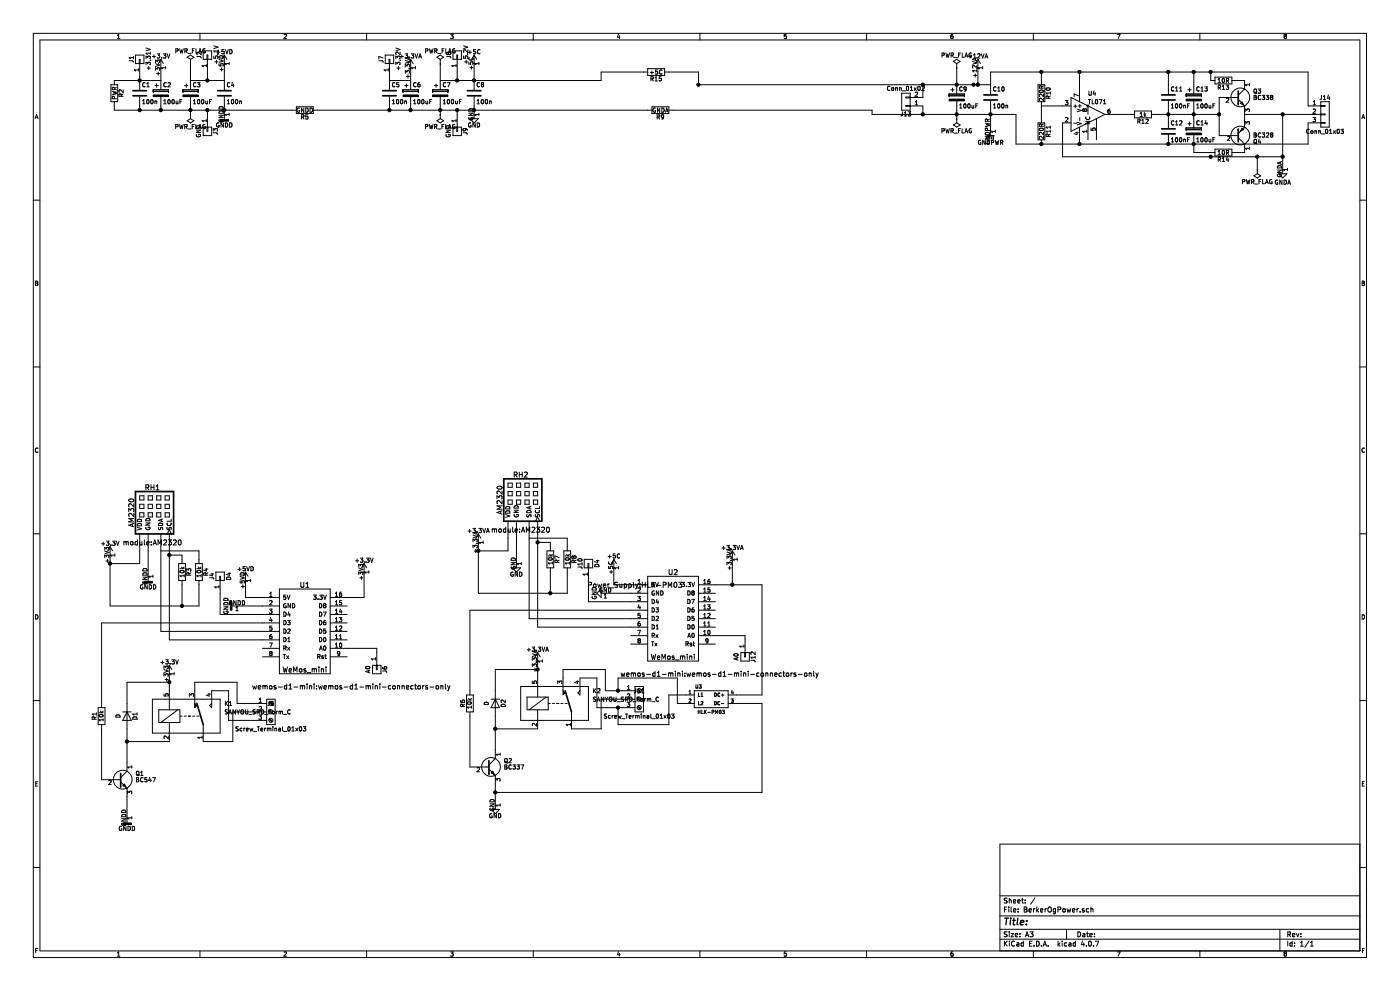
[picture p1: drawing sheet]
EESchema Schematic File Version 2
LIBS:power
LIBS:device
LIBS:switches
LIBS:relays
LIBS:motors
LIBS:transistors
LIBS:conn
LIBS:linear
LIBS:regul
LIBS:74xx
LIBS:cmos4000
LIBS:adc-dac
LIBS:memory
LIBS:xilinx
LIBS:microcontrollers
LIBS:dsp
LIBS:microchip
LIBS:analog_switches
LIBS:motorola
LIBS:texas
LIBS:intel
LIBS:audio
LIBS:interface
LIBS:digital-audio
LIBS:philips
LIBS:display
LIBS:cypress
LIBS:siliconi
LIBS:opto
LIBS:atmel
LIBS:contrib
LIBS:valves
LIBS:Mounting_Hole
LIBS:Power_Supplies
LIBS:Displays
LIBS:wemos_mini
LIBS:nosuz
LIBS:BerkerOgPower-cache
EELAYER 25 0
EELAYER END
$Descr A3 16535 11693
encoding utf-8
Sheet 1 1
Title ""
Date ""
Rev ""
Comp ""
Comment1 ""
Comment2 ""
Comment3 ""
Comment4 ""
$EndDescr
$Comp
L WeMos_mini U1
U 1 1
P 3600 7400
F 0 "U1" H 3600 7900 60  0000 C CNN
F 1 "WeMos_mini" H 3600 6900 60  0000 C CNN
F 2 "wemos-d1-mini:wemos-d1-mini-connectors-only" H 4150 6700 60  0000 C CNN
F 3 "" H 4150 6700 60  0000 C CNN
	1    3600 7400
	1    0    0    -1  
$EndComp
$Comp
L Conn_01x01 J1
U 1 1
P 1650 700
F 0 "J1" H 1650 800 50  0000 C CNN
F 1 "+3,31V" H 1650 600 50  0000 C CNN
F 2 "Connectors:1pin" H 1650 700 50  0001 C CNN
F 3 "" H 1650 700 50  0001 C CNN
	1    1650 700 
	0    -1   -1   0   
$EndComp
$Comp
L Conn_01x01 J2
U 1 1
P 2450 650
F 0 "J2" H 2450 750 50  0000 C CNN
F 1 "+5.1V" H 2450 550 50  0000 C CNN
F 2 "Connectors:1pin" H 2450 650 50  0001 C CNN
F 3 "" H 2450 650 50  0001 C CNN
	1    2450 650 
	0    -1   -1   0   
$EndComp
$Comp
L +3.3V #PWR01
U 1 1
P 4300 6750
F 0 "#PWR01" H 4300 6600 50  0001 C CNN
F 1 "+3.3V" H 4300 6890 50  0000 C CNN
F 2 "" H 4300 6750 50  0001 C CNN
F 3 "" H 4300 6750 50  0001 C CNN
	1    4300 6750
	1    0    0    -1  
$EndComp
$Comp
L +5VD #PWR02
U 1 1
P 2650 750
F 0 "#PWR02" H 2650 600 50  0001 C CNN
F 1 "+5VD" H 2650 890 50  0000 C CNN
F 2 "" H 2650 750 50  0001 C CNN
F 3 "" H 2650 750 50  0001 C CNN
	1    2650 750 
	1    0    0    -1  
$EndComp
$Comp
L GNDD #PWR03
U 1 1
P 2800 7150
F 0 "#PWR03" H 2800 6900 50  0001 C CNN
F 1 "GNDD" H 2800 7025 50  0000 C CNN
F 2 "" H 2800 7150 50  0001 C CNN
F 3 "" H 2800 7150 50  0001 C CNN
	1    2800 7150
	0    1    1    0   
$EndComp
$Comp
L AM2320 RH1
U 1 1
P 1800 6200
F 0 "RH1" H 1800 6650 60  0000 C CNN
F 1 "AM2320" V 1550 6350 60  0000 C CNN
F 2 "module:AM2320" H 1800 6000 60  0000 C CNN
F 3 "" H 1800 6000 60  0000 C CNN
	1    1800 6200
	1    0    0    -1  
$EndComp
$Comp
L R R3
U 1 1
P 2150 6750
F 0 "R3" V 2230 6750 50  0000 C CNN
F 1 "10k" V 2150 6750 50  0000 C CNN
F 2 "Resistors_SMD:R_0805_HandSoldering" V 2080 6750 50  0001 C CNN
F 3 "" H 2150 6750 50  0001 C CNN
	1    2150 6750
	1    0    0    -1  
$EndComp
$Comp
L R R4
U 1 1
P 2350 6750
F 0 "R4" V 2430 6750 50  0000 C CNN
F 1 "10k" V 2350 6750 50  0000 C CNN
F 2 "Resistors_SMD:R_0805_HandSoldering" V 2280 6750 50  0001 C CNN
F 3 "" H 2350 6750 50  0001 C CNN
	1    2350 6750
	1    0    0    -1  
$EndComp
$Comp
L PWR_FLAG #FLG04
U 1 1
P 2250 750
F 0 "#FLG04" H 2250 825 50  0001 C CNN
F 1 "PWR_FLAG" H 2250 900 50  0000 C CNN
F 2 "" H 2250 750 50  0001 C CNN
F 3 "" H 2250 750 50  0001 C CNN
	1    2250 750 
	1    0    0    -1  
$EndComp
$Comp
L SANYOU_SRD_Form_C K1
U 1 1
P 2200 8450
F 0 "K1" H 2650 8600 50  0000 L CNN
F 1 "SANYOU_SRD_Form_C" H 2650 8500 50  0000 L CNN
F 2 "Relays_THT:Relay_SPDT_SANYOU_SRD_Series_Form_C" H 3650 8400 50  0001 C CNN
F 3 "" H 2200 8450 50  0001 C CNN
	1    2200 8450
	1    0    0    -1  
$EndComp
$Comp
L D D1
U 1 1
P 1500 8450
F 0 "D1" H 1500 8550 50  0000 C CNN
F 1 "D" H 1500 8350 50  0000 C CNN
F 2 "Diodes_THT:D_5W_P10.16mm_Horizontal" H 1500 8450 50  0001 C CNN
F 3 "" H 1500 8450 50  0001 C CNN
	1    1500 8450
	0    1    1    0   
$EndComp
$Comp
L BC547 Q1
U 1 1
P 1400 9200
F 0 "Q1" H 1600 9275 50  0000 L CNN
F 1 "BC547" H 1600 9200 50  0000 L CNN
F 2 "TO_SOT_Packages_THT:TO-92_Molded_Narrow" H 1600 9125 50  0001 L CIN
F 3 "" H 1400 9200 50  0001 L CNN
	1    1400 9200
	1    0    0    -1  
$EndComp
$Comp
L R R1
U 1 1
P 1200 8450
F 0 "R1" V 1280 8450 50  0000 C CNN
F 1 "10k" V 1200 8450 50  0000 C CNN
F 2 "Resistors_SMD:R_0805_HandSoldering" V 1130 8450 50  0001 C CNN
F 3 "" H 1200 8450 50  0001 C CNN
	1    1200 8450
	-1   0    0    1   
$EndComp
$Comp
L Screw_Terminal_01x03 J5
U 1 1
P 3200 8400
F 0 "J5" H 3200 8500 50  0000 C CNN
F 1 "Screw_Terminal_01x03" H 3200 8200 50  0000 C CNN
F 2 "TerminalBlocks_Phoenix:TerminalBlock_Phoenix_MKDS1.5-3pol" H 3200 8400 50  0001 C CNN
F 3 "" H 3200 8400 50  0001 C CNN
	1    3200 8400
	1    0    0    -1  
$EndComp
$Comp
L +5VD #PWR05
U 1 1
P 2900 6850
F 0 "#PWR05" H 2900 6700 50  0001 C CNN
F 1 "+5VD" H 2900 6990 50  0000 C CNN
F 2 "" H 2900 6850 50  0001 C CNN
F 3 "" H 2900 6850 50  0001 C CNN
	1    2900 6850
	1    0    0    -1  
$EndComp
$Comp
L GNDD #PWR06
U 1 1
P 2650 1350
F 0 "#PWR06" H 2650 1100 50  0001 C CNN
F 1 "GNDD" H 2650 1225 50  0000 C CNN
F 2 "" H 2650 1350 50  0001 C CNN
F 3 "" H 2650 1350 50  0001 C CNN
	1    2650 1350
	1    0    0    -1  
$EndComp
$Comp
L PWR_FLAG #FLG07
U 1 1
P 2250 1350
F 0 "#FLG07" H 2250 1425 50  0001 C CNN
F 1 "PWR_FLAG" H 2250 1500 50  0000 C CNN
F 2 "" H 2250 1350 50  0001 C CNN
F 3 "" H 2250 1350 50  0001 C CNN
	1    2250 1350
	-1   0    0    1   
$EndComp
$Comp
L Conn_01x01 J3
U 1 1
P 2450 1550
F 0 "J3" H 2450 1650 50  0000 C CNN
F 1 "GND" H 2450 1450 50  0000 C CNN
F 2 "Connectors:1pin" H 2450 1550 50  0001 C CNN
F 3 "" H 2450 1550 50  0001 C CNN
	1    2450 1550
	0    1    1    0   
$EndComp
$Comp
L CP C3
U 1 1
P 2250 1100
F 0 "C3" H 2275 1200 50  0000 L CNN
F 1 "100uF" H 2275 1000 50  0000 L CNN
F 2 "Capacitors_Tantalum_SMD:CP_Tantalum_Case-C_EIA-6032-28_Hand" H 2288 950 50  0001 C CNN
F 3 "" H 2250 1100 50  0001 C CNN
	1    2250 1100
	1    0    0    -1  
$EndComp
$Comp
L CP C2
U 1 1
P 1900 1100
F 0 "C2" H 1925 1200 50  0000 L CNN
F 1 "100uF" H 1925 1000 50  0000 L CNN
F 2 "Capacitors_Tantalum_SMD:CP_Tantalum_Case-C_EIA-6032-28_Hand" H 1938 950 50  0001 C CNN
F 3 "" H 1900 1100 50  0001 C CNN
	1    1900 1100
	1    0    0    -1  
$EndComp
$Comp
L C C4
U 1 1
P 2650 1100
F 0 "C4" H 2675 1200 50  0000 L CNN
F 1 "100n" H 2675 1000 50  0000 L CNN
F 2 "Capacitors_SMD:C_0805_HandSoldering" H 2688 950 50  0001 C CNN
F 3 "" H 2650 1100 50  0001 C CNN
	1    2650 1100
	1    0    0    -1  
$EndComp
$Comp
L +3.3V #PWR08
U 1 1
P 1900 800
F 0 "#PWR08" H 1900 650 50  0001 C CNN
F 1 "+3.3V" H 1900 940 50  0000 C CNN
F 2 "" H 1900 800 50  0001 C CNN
F 3 "" H 1900 800 50  0001 C CNN
	1    1900 800 
	1    0    0    -1  
$EndComp
$Comp
L GNDD #PWR09
U 1 1
P 1500 9650
F 0 "#PWR09" H 1500 9400 50  0001 C CNN
F 1 "GNDD" H 1500 9525 50  0000 C CNN
F 2 "" H 1500 9650 50  0001 C CNN
F 3 "" H 1500 9650 50  0001 C CNN
	1    1500 9650
	1    0    0    -1  
$EndComp
$Comp
L GNDD #PWR010
U 1 1
P 1750 6800
F 0 "#PWR010" H 1750 6550 50  0001 C CNN
F 1 "GNDD" H 1750 6675 50  0000 C CNN
F 2 "" H 1750 6800 50  0001 C CNN
F 3 "" H 1750 6800 50  0001 C CNN
	1    1750 6800
	1    0    0    -1  
$EndComp
$Comp
L +3.3V #PWR011
U 1 1
P 1300 6550
F 0 "#PWR011" H 1300 6400 50  0001 C CNN
F 1 "+3.3V" H 1300 6690 50  0000 C CNN
F 2 "" H 1300 6550 50  0001 C CNN
F 3 "" H 1300 6550 50  0001 C CNN
	1    1300 6550
	1    0    0    -1  
$EndComp
$Comp
L +3.3V #PWR012
U 1 1
P 2000 7950
F 0 "#PWR012" H 2000 7800 50  0001 C CNN
F 1 "+3.3V" H 2000 8090 50  0000 C CNN
F 2 "" H 2000 7950 50  0001 C CNN
F 3 "" H 2000 7950 50  0001 C CNN
	1    2000 7950
	1    0    0    -1  
$EndComp
$Comp
L Conn_01x01 J6
U 1 1
P 4450 7900
F 0 "J6" H 4450 8000 50  0000 C CNN
F 1 "A0" H 4450 7800 50  0000 C CNN
F 2 "Connectors:1pin" H 4450 7900 50  0001 C CNN
F 3 "" H 4450 7900 50  0001 C CNN
	1    4450 7900
	0    1    1    0   
$EndComp
$Comp
L Conn_01x01 J4
U 1 1
P 2600 6800
F 0 "J4" H 2600 6900 50  0000 C CNN
F 1 "D4" H 2600 6700 50  0000 C CNN
F 2 "Connectors:1pin" H 2600 6800 50  0001 C CNN
F 3 "" H 2600 6800 50  0001 C CNN
	1    2600 6800
	0    -1   -1   0   
$EndComp
$Comp
L C C1
U 1 1
P 1650 1100
F 0 "C1" H 1675 1200 50  0000 L CNN
F 1 "100n" H 1675 1000 50  0000 L CNN
F 2 "Capacitors_SMD:C_0805_HandSoldering" H 1688 950 50  0001 C CNN
F 3 "" H 1650 1100 50  0001 C CNN
	1    1650 1100
	1    0    0    -1  
$EndComp
$Comp
L WeMos_mini U2
U 1 1
P 7950 7250
F 0 "U2" H 7950 7750 60  0000 C CNN
F 1 "WeMos_mini" H 7950 6750 60  0000 C CNN
F 2 "wemos-d1-mini:wemos-d1-mini-connectors-only" H 8500 6550 60  0000 C CNN
F 3 "" H 8500 6550 60  0000 C CNN
	1    7950 7250
	1    0    0    -1  
$EndComp
$Comp
L +3.3VA #PWR013
U 1 1
P 8650 6600
F 0 "#PWR013" H 8650 6450 50  0001 C CNN
F 1 "+3.3VA" H 8650 6740 50  0000 C CNN
F 2 "" H 8650 6600 50  0001 C CNN
F 3 "" H 8650 6600 50  0001 C CNN
	1    8650 6600
	1    0    0    -1  
$EndComp
$Comp
L GND #PWR014
U 1 1
P 7150 7000
F 0 "#PWR014" H 7150 6750 50  0001 C CNN
F 1 "GND" H 7150 6875 50  0000 C CNN
F 2 "" H 7150 7000 50  0001 C CNN
F 3 "" H 7150 7000 50  0001 C CNN
	1    7150 7000
	0    1    1    0   
$EndComp
$Comp
L AM2320 RH2
U 1 1
P 6150 6050
F 0 "RH2" H 6150 6500 60  0000 C CNN
F 1 "AM2320" V 5900 6200 60  0000 C CNN
F 2 "module:AM2320" H 6150 5850 60  0000 C CNN
F 3 "" H 6150 5850 60  0000 C CNN
	1    6150 6050
	1    0    0    -1  
$EndComp
$Comp
L R R7
U 1 1
P 6500 6600
F 0 "R7" V 6580 6600 50  0000 C CNN
F 1 "10k" V 6500 6600 50  0000 C CNN
F 2 "Resistors_SMD:R_0805_HandSoldering" V 6430 6600 50  0001 C CNN
F 3 "" H 6500 6600 50  0001 C CNN
	1    6500 6600
	1    0    0    -1  
$EndComp
$Comp
L R R8
U 1 1
P 6700 6600
F 0 "R8" V 6780 6600 50  0000 C CNN
F 1 "10k" V 6700 6600 50  0000 C CNN
F 2 "Resistors_SMD:R_0805_HandSoldering" V 6630 6600 50  0001 C CNN
F 3 "" H 6700 6600 50  0001 C CNN
	1    6700 6600
	1    0    0    -1  
$EndComp
$Comp
L SANYOU_SRD_Form_C K2
U 1 1
P 6550 8300
F 0 "K2" H 7000 8450 50  0000 L CNN
F 1 "SANYOU_SRD_Form_C" H 7000 8350 50  0000 L CNN
F 2 "Relays_THT:Relay_SPDT_SANYOU_SRD_Series_Form_C" H 8000 8250 50  0001 C CNN
F 3 "" H 6550 8300 50  0001 C CNN
	1    6550 8300
	1    0    0    -1  
$EndComp
$Comp
L D D2
U 1 1
P 5850 8300
F 0 "D2" H 5850 8400 50  0000 C CNN
F 1 "D" H 5850 8200 50  0000 C CNN
F 2 "Diodes_THT:D_5W_P10.16mm_Horizontal" H 5850 8300 50  0001 C CNN
F 3 "" H 5850 8300 50  0001 C CNN
	1    5850 8300
	0    1    1    0   
$EndComp
$Comp
L BC337 Q2
U 1 1
P 5750 9050
F 0 "Q2" H 5950 9125 50  0000 L CNN
F 1 "BC337" H 5950 9050 50  0000 L CNN
F 2 "TO_SOT_Packages_THT:TO-92_Molded_Narrow" H 5950 8975 50  0001 L CIN
F 3 "" H 5750 9050 50  0001 L CNN
	1    5750 9050
	1    0    0    -1  
$EndComp
$Comp
L R R6
U 1 1
P 5550 8300
F 0 "R6" V 5630 8300 50  0000 C CNN
F 1 "10k" V 5550 8300 50  0000 C CNN
F 2 "Resistors_SMD:R_0805_HandSoldering" V 5480 8300 50  0001 C CNN
F 3 "" H 5550 8300 50  0001 C CNN
	1    5550 8300
	-1   0    0    1   
$EndComp
$Comp
L Screw_Terminal_01x03 J11
U 1 1
P 7550 8250
F 0 "J11" H 7550 8350 50  0000 C CNN
F 1 "Screw_Terminal_01x03" H 7550 8050 50  0000 C CNN
F 2 "TerminalBlocks_Phoenix:TerminalBlock_Phoenix_MKDS1.5-3pol" H 7550 8250 50  0001 C CNN
F 3 "" H 7550 8250 50  0001 C CNN
	1    7550 8250
	1    0    0    -1  
$EndComp
$Comp
L +5C #PWR015
U 1 1
P 7250 6700
F 0 "#PWR015" H 7250 6550 50  0001 C CNN
F 1 "+5C" H 7250 6840 50  0000 C CNN
F 2 "" H 7250 6700 50  0001 C CNN
F 3 "" H 7250 6700 50  0001 C CNN
	1    7250 6700
	1    0    0    -1  
$EndComp
$Comp
L GND #PWR016
U 1 1
P 5850 9500
F 0 "#PWR016" H 5850 9250 50  0001 C CNN
F 1 "GND" H 5850 9375 50  0000 C CNN
F 2 "" H 5850 9500 50  0001 C CNN
F 3 "" H 5850 9500 50  0001 C CNN
	1    5850 9500
	1    0    0    -1  
$EndComp
$Comp
L GND #PWR017
U 1 1
P 6100 6650
F 0 "#PWR017" H 6100 6400 50  0001 C CNN
F 1 "GND" H 6100 6525 50  0000 C CNN
F 2 "" H 6100 6650 50  0001 C CNN
F 3 "" H 6100 6650 50  0001 C CNN
	1    6100 6650
	1    0    0    -1  
$EndComp
$Comp
L +3.3VA #PWR018
U 1 1
P 5650 6400
F 0 "#PWR018" H 5650 6250 50  0001 C CNN
F 1 "+3.3VA" H 5650 6540 50  0000 C CNN
F 2 "" H 5650 6400 50  0001 C CNN
F 3 "" H 5650 6400 50  0001 C CNN
	1    5650 6400
	1    0    0    -1  
$EndComp
$Comp
L +3.3VA #PWR019
U 1 1
P 6350 7800
F 0 "#PWR019" H 6350 7650 50  0001 C CNN
F 1 "+3.3VA" H 6350 7940 50  0000 C CNN
F 2 "" H 6350 7800 50  0001 C CNN
F 3 "" H 6350 7800 50  0001 C CNN
	1    6350 7800
	1    0    0    -1  
$EndComp
$Comp
L Conn_01x01 J12
U 1 1
P 8800 7750
F 0 "J12" H 8800 7850 50  0000 C CNN
F 1 "A0" H 8800 7650 50  0000 C CNN
F 2 "Connectors:1pin" H 8800 7750 50  0001 C CNN
F 3 "" H 8800 7750 50  0001 C CNN
	1    8800 7750
	0    1    1    0   
$EndComp
$Comp
L Conn_01x01 J10
U 1 1
P 6950 6650
F 0 "J10" H 6950 6750 50  0000 C CNN
F 1 "D4" H 6950 6550 50  0000 C CNN
F 2 "Connectors:1pin" H 6950 6650 50  0001 C CNN
F 3 "" H 6950 6650 50  0001 C CNN
	1    6950 6650
	0    -1   -1   0   
$EndComp
$Comp
L Conn_01x01 J7
U 1 1
P 4600 700
F 0 "J7" H 4600 800 50  0000 C CNN
F 1 "+3,32V" H 4600 600 50  0000 C CNN
F 2 "Connectors:1pin" H 4600 700 50  0001 C CNN
F 3 "" H 4600 700 50  0001 C CNN
	1    4600 700 
	0    -1   -1   0   
$EndComp
$Comp
L Conn_01x01 J8
U 1 1
P 5400 650
F 0 "J8" H 5400 750 50  0000 C CNN
F 1 "+5.2V" H 5400 550 50  0000 C CNN
F 2 "Connectors:1pin" H 5400 650 50  0001 C CNN
F 3 "" H 5400 650 50  0001 C CNN
	1    5400 650 
	0    -1   -1   0   
$EndComp
$Comp
L +5C #PWR020
U 1 1
P 5600 750
F 0 "#PWR020" H 5600 600 50  0001 C CNN
F 1 "+5C" H 5600 890 50  0000 C CNN
F 2 "" H 5600 750 50  0001 C CNN
F 3 "" H 5600 750 50  0001 C CNN
	1    5600 750 
	1    0    0    -1  
$EndComp
$Comp
L PWR_FLAG #FLG021
U 1 1
P 5200 750
F 0 "#FLG021" H 5200 825 50  0001 C CNN
F 1 "PWR_FLAG" H 5200 900 50  0000 C CNN
F 2 "" H 5200 750 50  0001 C CNN
F 3 "" H 5200 750 50  0001 C CNN
	1    5200 750 
	1    0    0    -1  
$EndComp
$Comp
L GND #PWR022
U 1 1
P 5600 1350
F 0 "#PWR022" H 5600 1100 50  0001 C CNN
F 1 "GND" H 5600 1225 50  0000 C CNN
F 2 "" H 5600 1350 50  0001 C CNN
F 3 "" H 5600 1350 50  0001 C CNN
	1    5600 1350
	1    0    0    -1  
$EndComp
$Comp
L PWR_FLAG #FLG023
U 1 1
P 5200 1350
F 0 "#FLG023" H 5200 1425 50  0001 C CNN
F 1 "PWR_FLAG" H 5200 1500 50  0000 C CNN
F 2 "" H 5200 1350 50  0001 C CNN
F 3 "" H 5200 1350 50  0001 C CNN
	1    5200 1350
	-1   0    0    1   
$EndComp
$Comp
L Conn_01x01 J9
U 1 1
P 5400 1550
F 0 "J9" H 5400 1650 50  0000 C CNN
F 1 "GND" H 5400 1450 50  0000 C CNN
F 2 "Connectors:1pin" H 5400 1550 50  0001 C CNN
F 3 "" H 5400 1550 50  0001 C CNN
	1    5400 1550
	0    1    1    0   
$EndComp
$Comp
L CP C7
U 1 1
P 5200 1100
F 0 "C7" H 5225 1200 50  0000 L CNN
F 1 "100uF" H 5225 1000 50  0000 L CNN
F 2 "Capacitors_Tantalum_SMD:CP_Tantalum_Case-C_EIA-6032-28_Hand" H 5238 950 50  0001 C CNN
F 3 "" H 5200 1100 50  0001 C CNN
	1    5200 1100
	1    0    0    -1  
$EndComp
$Comp
L CP C6
U 1 1
P 4850 1100
F 0 "C6" H 4875 1200 50  0000 L CNN
F 1 "100uF" H 4875 1000 50  0000 L CNN
F 2 "Capacitors_Tantalum_SMD:CP_Tantalum_Case-C_EIA-6032-28_Hand" H 4888 950 50  0001 C CNN
F 3 "" H 4850 1100 50  0001 C CNN
	1    4850 1100
	1    0    0    -1  
$EndComp
$Comp
L C C8
U 1 1
P 5600 1100
F 0 "C8" H 5625 1200 50  0000 L CNN
F 1 "100n" H 5625 1000 50  0000 L CNN
F 2 "Capacitors_SMD:C_0805_HandSoldering" H 5638 950 50  0001 C CNN
F 3 "" H 5600 1100 50  0001 C CNN
	1    5600 1100
	1    0    0    -1  
$EndComp
$Comp
L +3.3VA #PWR024
U 1 1
P 4850 800
F 0 "#PWR024" H 4850 650 50  0001 C CNN
F 1 "+3.3VA" H 4850 940 50  0000 C CNN
F 2 "" H 4850 800 50  0001 C CNN
F 3 "" H 4850 800 50  0001 C CNN
	1    4850 800 
	1    0    0    -1  
$EndComp
$Comp
L C C5
U 1 1
P 4600 1100
F 0 "C5" H 4625 1200 50  0000 L CNN
F 1 "100n" H 4625 1000 50  0000 L CNN
F 2 "Capacitors_SMD:C_0805_HandSoldering" H 4638 950 50  0001 C CNN
F 3 "" H 4600 1100 50  0001 C CNN
	1    4600 1100
	1    0    0    -1  
$EndComp
$Comp
L R R2
U 1 1
P 1350 1100
F 0 "R2" V 1430 1100 50  0000 C CNN
F 1 "PWR" V 1350 1100 50  0000 C CNN
F 2 "" V 1280 1100 50  0001 C CNN
F 3 "" H 1350 1100 50  0001 C CNN
	1    1350 1100
	1    0    0    -1  
$EndComp
$Comp
L R R5
U 1 1
P 3600 1300
F 0 "R5" V 3680 1300 50  0000 C CNN
F 1 "GNDD" V 3600 1300 50  0000 C CNN
F 2 "Resistors_THT:R_Axial_DIN0411_L9.9mm_D3.6mm_P12.70mm_Horizontal" V 3530 1300 50  0001 C CNN
F 3 "" H 3600 1300 50  0001 C CNN
	1    3600 1300
	0    1    1    0   
$EndComp
$Comp
L HLK-PM03 U3
U 1 1
P 8400 8250
F 0 "U3" H 8250 8400 40  0000 C CNN
F 1 "HLK-PM03" H 8400 8100 40  0000 C CNN
F 2 "Power_Supply:HLK-PM03" H 7500 9600 60  0000 C CNN
F 3 "" H 7500 9600 60  0000 C CNN
	1    8400 8250
	1    0    0    -1  
$EndComp
$Comp
L PWR_FLAG #FLG025
U 1 1
P 11300 800
F 0 "#FLG025" H 11300 875 50  0001 C CNN
F 1 "PWR_FLAG" H 11300 950 50  0000 C CNN
F 2 "" H 11300 800 50  0001 C CNN
F 3 "" H 11300 800 50  0001 C CNN
	1    11300 800 
	1    0    0    -1  
$EndComp
$Comp
L PWR_FLAG #FLG026
U 1 1
P 11300 1400
F 0 "#FLG026" H 11300 1475 50  0001 C CNN
F 1 "PWR_FLAG" H 11300 1550 50  0000 C CNN
F 2 "" H 11300 1400 50  0001 C CNN
F 3 "" H 11300 1400 50  0001 C CNN
	1    11300 1400
	-1   0    0    1   
$EndComp
$Comp
L CP C9
U 1 1
P 11300 1150
F 0 "C9" H 11325 1250 50  0000 L CNN
F 1 "100uF" H 11325 1050 50  0000 L CNN
F 2 "Capacitors_Tantalum_SMD:CP_Tantalum_Case-C_EIA-6032-28_Hand" H 11338 1000 50  0001 C CNN
F 3 "" H 11300 1150 50  0001 C CNN
	1    11300 1150
	1    0    0    -1  
$EndComp
$Comp
L C C10
U 1 1
P 11700 1150
F 0 "C10" H 11725 1250 50  0000 L CNN
F 1 "100n" H 11725 1050 50  0000 L CNN
F 2 "Capacitors_SMD:C_0805_HandSoldering" H 11738 1000 50  0001 C CNN
F 3 "" H 11700 1150 50  0001 C CNN
	1    11700 1150
	1    0    0    -1  
$EndComp
$Comp
L +12VA #PWR027
U 1 1
P 11550 800
F 0 "#PWR027" H 11550 650 50  0001 C CNN
F 1 "+12VA" H 11550 940 50  0000 C CNN
F 2 "" H 11550 800 50  0001 C CNN
F 3 "" H 11550 800 50  0001 C CNN
	1    11550 800 
	1    0    0    -1  
$EndComp
$Comp
L GNDA #PWR028
U 1 1
P 15150 2000
F 0 "#PWR028" H 15150 1750 50  0001 C CNN
F 1 "GNDA" H 15150 1850 50  0000 C CNN
F 2 "" H 15150 2000 50  0001 C CNN
F 3 "" H 15150 2000 50  0001 C CNN
	1    15150 2000
	1    0    0    -1  
$EndComp
$Comp
L GNDPWR #PWR029
U 1 1
P 11700 1550
F 0 "#PWR029" H 11700 1350 50  0001 C CNN
F 1 "GNDPWR" H 11700 1420 50  0000 C CNN
F 2 "" H 11700 1500 50  0001 C CNN
F 3 "" H 11700 1500 50  0001 C CNN
	1    11700 1550
	1    0    0    -1  
$EndComp
$Comp
L TL071 U4
U 1 1
P 12850 1350
F 0 "U4" H 12850 1600 50  0000 L CNN
F 1 "TL071" H 12850 1500 50  0000 L CNN
F 2 "Housings_DIP:DIP-8_W7.62mm" H 12900 1400 50  0001 C CNN
F 3 "" H 13000 1500 50  0001 C CNN
	1    12850 1350
	1    0    0    -1  
$EndComp
$Comp
L R R10
U 1 1
P 12300 1100
F 0 "R10" V 12380 1100 50  0000 C CNN
F 1 "220R" V 12300 1100 50  0000 C CNN
F 2 "Resistors_THT:R_Axial_DIN0207_L6.3mm_D2.5mm_P10.16mm_Horizontal" V 12230 1100 50  0001 C CNN
F 3 "" H 12300 1100 50  0001 C CNN
	1    12300 1100
	1    0    0    -1  
$EndComp
$Comp
L R R11
U 1 1
P 12300 1550
F 0 "R11" V 12380 1550 50  0000 C CNN
F 1 "220R" V 12300 1550 50  0000 C CNN
F 2 "Resistors_THT:R_Axial_DIN0207_L6.3mm_D2.5mm_P10.16mm_Horizontal" V 12230 1550 50  0001 C CNN
F 3 "" H 12300 1550 50  0001 C CNN
	1    12300 1550
	1    0    0    -1  
$EndComp
$Comp
L R R12
U 1 1
P 13500 1350
F 0 "R12" V 13580 1350 50  0000 C CNN
F 1 "1k" V 13500 1350 50  0000 C CNN
F 2 "Resistors_THT:R_Axial_DIN0207_L6.3mm_D2.5mm_P10.16mm_Horizontal" V 13430 1350 50  0001 C CNN
F 3 "" H 13500 1350 50  0001 C CNN
	1    13500 1350
	0    1    1    0   
$EndComp
$Comp
L C C11
U 1 1
P 13800 1150
F 0 "C11" H 13825 1250 50  0000 L CNN
F 1 "100nF" H 13825 1050 50  0000 L CNN
F 2 "Capacitors_THT:C_Disc_D10.0mm_W2.5mm_P5.00mm" H 13838 1000 50  0001 C CNN
F 3 "" H 13800 1150 50  0001 C CNN
	1    13800 1150
	1    0    0    -1  
$EndComp
$Comp
L C C12
U 1 1
P 13800 1550
F 0 "C12" H 13825 1650 50  0000 L CNN
F 1 "100nF" H 13825 1450 50  0000 L CNN
F 2 "Capacitors_THT:C_Disc_D10.0mm_W2.5mm_P5.00mm" H 13838 1400 50  0001 C CNN
F 3 "" H 13800 1550 50  0001 C CNN
	1    13800 1550
	1    0    0    -1  
$EndComp
$Comp
L CP C13
U 1 1
P 14100 1150
F 0 "C13" H 14125 1250 50  0000 L CNN
F 1 "100uF" H 14125 1050 50  0000 L CNN
F 2 "Capacitors_THT:CP_Radial_D10.0mm_P3.80mm" H 14138 1000 50  0001 C CNN
F 3 "" H 14100 1150 50  0001 C CNN
	1    14100 1150
	1    0    0    -1  
$EndComp
$Comp
L CP C14
U 1 1
P 14100 1550
F 0 "C14" H 14125 1650 50  0000 L CNN
F 1 "100uF" H 14125 1450 50  0000 L CNN
F 2 "Capacitors_THT:CP_Radial_D10.0mm_P3.80mm" H 14138 1400 50  0001 C CNN
F 3 "" H 14100 1550 50  0001 C CNN
	1    14100 1550
	1    0    0    -1  
$EndComp
$Comp
L BC338 Q3
U 1 1
P 14600 1150
F 0 "Q3" H 14800 1225 50  0000 L CNN
F 1 "BC338" H 14800 1150 50  0000 L CNN
F 2 "TO_SOT_Packages_THT:TO-92_Molded_Narrow" H 14800 1075 50  0001 L CIN
F 3 "" H 14600 1150 50  0001 L CNN
	1    14600 1150
	1    0    0    -1  
$EndComp
$Comp
L BC328 Q4
U 1 1
P 14600 1600
F 0 "Q4" H 14800 1675 50  0000 L CNN
F 1 "BC328" H 14800 1600 50  0000 L CNN
F 2 "TO_SOT_Packages_THT:TO-92_Molded_Narrow" H 14800 1525 50  0001 L CIN
F 3 "" H 14600 1600 50  0001 L CNN
	1    14600 1600
	1    0    0    1   
$EndComp
$Comp
L R R14
U 1 1
P 14450 1800
F 0 "R14" V 14530 1800 50  0000 C CNN
F 1 "10R" V 14450 1800 50  0000 C CNN
F 2 "Resistors_THT:R_Axial_DIN0207_L6.3mm_D2.5mm_P10.16mm_Horizontal" V 14380 1800 50  0001 C CNN
F 3 "" H 14450 1800 50  0001 C CNN
	1    14450 1800
	0    1    1    0   
$EndComp
$Comp
L R R13
U 1 1
P 14450 950
F 0 "R13" V 14530 950 50  0000 C CNN
F 1 "10R" V 14450 950 50  0000 C CNN
F 2 "Resistors_THT:R_Axial_DIN0207_L6.3mm_D2.5mm_P10.16mm_Horizontal" V 14380 950 50  0001 C CNN
F 3 "" H 14450 950 50  0001 C CNN
	1    14450 950 
	0    1    1    0   
$EndComp
Wire Wire Line
	2150 6600 2150 6550
Wire Wire Line
	2000 8750 1500 8750
Connection ~ 1500 8750
Wire Wire Line
	2300 8150 2300 8050
Wire Wire Line
	2300 8050 2800 8050
Wire Wire Line
	2250 1250 2250 1350
Wire Wire Line
	2450 1300 2450 1350
Wire Wire Line
	1350 1300 3450 1300
Connection ~ 2250 1300
Wire Wire Line
	2650 1250 2650 1350
Connection ~ 2450 1300
Connection ~ 2650 1300
Wire Wire Line
	1900 1300 1900 1250
Wire Wire Line
	2250 950  2650 950 
Wire Wire Line
	2250 950  2250 750 
Wire Wire Line
	2450 850  2450 950 
Connection ~ 2450 950 
Wire Wire Line
	2650 950  2650 750 
Wire Wire Line
	1900 950  1900 800 
Wire Wire Line
	1650 900  1650 950 
Wire Wire Line
	1350 950  1900 950 
Wire Wire Line
	2900 6850 2900 7050
Wire Wire Line
	2900 7050 3100 7050
Wire Wire Line
	4300 6750 4300 7050
Wire Wire Line
	4300 7050 4100 7050
Wire Wire Line
	2800 7150 3100 7150
Wire Wire Line
	2000 7950 2000 8150
Wire Wire Line
	1500 8300 1500 8050
Wire Wire Line
	1500 8050 2000 8050
Connection ~ 2000 8050
Wire Wire Line
	1650 6500 1650 6650
Wire Wire Line
	1650 6650 1300 6650
Wire Wire Line
	1300 6550 1300 7150
Wire Wire Line
	1750 6500 1750 6800
Wire Wire Line
	2350 7150 2350 6900
Wire Wire Line
	1300 7150 2350 7150
Connection ~ 1300 6650
Wire Wire Line
	2150 6900 2150 7150
Connection ~ 2150 7150
Wire Wire Line
	4450 7700 4450 7650
Wire Wire Line
	4450 7650 4100 7650
Wire Wire Line
	1650 1250 1650 1300
Connection ~ 1900 1300
Wire Wire Line
	1500 9400 1500 9650
Wire Wire Line
	1500 8600 1500 9000
Wire Wire Line
	2600 7000 2600 7250
Wire Wire Line
	2600 7250 3100 7250
Wire Wire Line
	1200 8600 1200 9200
Wire Wire Line
	1200 7350 3100 7350
Wire Wire Line
	1200 7350 1200 8300
Wire Wire Line
	1900 7450 3100 7450
Wire Wire Line
	2000 7550 3100 7550
Wire Wire Line
	2000 6500 2000 7550
Wire Wire Line
	2150 6550 2000 6550
Connection ~ 2000 6550
Wire Wire Line
	2350 6600 2350 6500
Wire Wire Line
	2350 6500 1900 6500
Wire Wire Line
	1900 6500 1900 7450
Wire Wire Line
	2800 8050 2800 8300
Wire Wire Line
	2800 8300 3000 8300
Wire Wire Line
	2400 8750 2750 8750
Wire Wire Line
	2750 8750 2750 8400
Wire Wire Line
	2750 8400 3000 8400
Wire Wire Line
	3000 8500 2700 8500
Wire Wire Line
	2700 8500 2700 8150
Wire Wire Line
	2700 8150 2500 8150
Wire Wire Line
	6500 6450 6500 6400
Wire Wire Line
	6350 8600 5850 8600
Connection ~ 5850 8600
Wire Wire Line
	6650 8000 6650 7900
Wire Wire Line
	6650 7900 7150 7900
Wire Wire Line
	7250 6700 7250 6900
Wire Wire Line
	7250 6900 7450 6900
Wire Wire Line
	8650 6600 8650 6900
Wire Wire Line
	8450 6900 9000 6900
Wire Wire Line
	7150 7000 7450 7000
Wire Wire Line
	6350 7800 6350 8000
Wire Wire Line
	5850 8150 5850 7900
Wire Wire Line
	5850 7900 6350 7900
Connection ~ 6350 7900
Wire Wire Line
	6000 6350 6000 6500
Wire Wire Line
	6000 6500 5650 6500
Wire Wire Line
	5650 6400 5650 7000
Wire Wire Line
	6100 6350 6100 6650
Wire Wire Line
	6700 7000 6700 6750
Wire Wire Line
	5650 7000 6700 7000
Connection ~ 5650 6500
Wire Wire Line
	6500 6750 6500 7000
Connection ~ 6500 7000
Wire Wire Line
	8800 7550 8800 7500
Wire Wire Line
	8800 7500 8450 7500
Wire Wire Line
	5850 9250 5850 9500
Wire Wire Line
	5850 8450 5850 8850
Wire Wire Line
	6950 6850 6950 7100
Wire Wire Line
	6950 7100 7450 7100
Wire Wire Line
	5550 8450 5550 9050
Wire Wire Line
	5550 7200 7450 7200
Wire Wire Line
	5550 7200 5550 8150
Wire Wire Line
	6250 7300 7450 7300
Wire Wire Line
	6350 7400 7450 7400
Wire Wire Line
	6350 6350 6350 7400
Wire Wire Line
	6500 6400 6350 6400
Connection ~ 6350 6400
Wire Wire Line
	6700 6450 6700 6350
Wire Wire Line
	6700 6350 6250 6350
Wire Wire Line
	6250 6350 6250 7300
Wire Wire Line
	7150 7900 7150 8150
Wire Wire Line
	7150 8150 7350 8150
Wire Wire Line
	6750 8600 7100 8600
Wire Wire Line
	7100 8600 7100 8250
Wire Wire Line
	7100 8250 7350 8250
Wire Wire Line
	7050 8350 7350 8350
Wire Wire Line
	7050 8350 7050 8000
Wire Wire Line
	7050 8000 6850 8000
Wire Wire Line
	5200 1250 5200 1350
Wire Wire Line
	5400 1300 5400 1350
Wire Wire Line
	3750 1300 7650 1300
Connection ~ 5200 1300
Wire Wire Line
	5600 1250 5600 1350
Connection ~ 5400 1300
Connection ~ 5600 1300
Wire Wire Line
	4850 1300 4850 1250
Wire Wire Line
	5200 950  7100 950 
Wire Wire Line
	5200 950  5200 750 
Wire Wire Line
	5400 850  5400 950 
Connection ~ 5400 950 
Wire Wire Line
	5600 950  5600 750 
Wire Wire Line
	4850 950  4850 800 
Wire Wire Line
	4600 900  4600 950 
Wire Wire Line
	4600 950  4850 950 
Wire Wire Line
	4600 1250 4600 1300
Connection ~ 4850 1300
Connection ~ 1650 950 
Wire Wire Line
	1350 1300 1350 1250
Connection ~ 1650 1300
Connection ~ 4600 1300
Wire Wire Line
	8700 8200 9000 8200
Wire Wire Line
	9000 8200 9000 6900
Connection ~ 8650 6900
Wire Wire Line
	8700 8300 9000 8300
Wire Wire Line
	9000 8300 9000 9350
Wire Wire Line
	9000 9350 5850 9350
Connection ~ 5850 9350
Wire Wire Line
	7900 8200 7900 8550
Wire Wire Line
	7900 8550 7300 8550
Wire Wire Line
	7300 8550 7300 8350
Connection ~ 7300 8350
Wire Wire Line
	7300 8000 8000 8000
Wire Wire Line
	7300 8000 7300 8150
Connection ~ 7300 8150
Wire Wire Line
	11300 1300 11300 1400
Connection ~ 11300 1350
Wire Wire Line
	11700 1300 11700 1550
Connection ~ 11700 1350
Wire Wire Line
	8250 1000 11700 1000
Wire Wire Line
	11300 1000 11300 800 
Connection ~ 11500 1000
Wire Wire Line
	10300 1350 12000 1350
Wire Wire Line
	11550 800  11550 1000
Connection ~ 11550 1000
Wire Wire Line
	13650 1350 14400 1350
Wire Wire Line
	14100 1300 14100 1400
Connection ~ 14100 1350
Wire Wire Line
	13800 1300 13800 1400
Connection ~ 13800 1350
Wire Wire Line
	12000 1700 15450 1700
Wire Wire Line
	12750 1700 12750 1650
Connection ~ 13800 1700
Connection ~ 12750 1700
Wire Wire Line
	12000 1350 12000 1700
Connection ~ 12300 1700
Wire Wire Line
	12300 1400 12300 1250
Wire Wire Line
	12300 1250 12550 1250
Wire Wire Line
	12550 1450 12550 1850
Wire Wire Line
	12550 1850 15150 1850
Wire Wire Line
	13350 1350 13150 1350
Wire Wire Line
	12300 950  12300 850 
Wire Wire Line
	11700 850  15450 850 
Wire Wire Line
	11700 1000 11700 850 
Wire Wire Line
	14100 850  14100 1000
Connection ~ 12300 850 
Wire Wire Line
	13800 1000 13800 850 
Connection ~ 13800 850 
Wire Wire Line
	12750 1050 12750 850 
Connection ~ 12750 850 
Wire Wire Line
	14700 1400 14700 1350
Wire Wire Line
	14400 1150 14400 1600
Wire Wire Line
	14700 1350 15450 1350
Wire Wire Line
	15150 1350 15150 2000
Connection ~ 14300 1850
Connection ~ 14400 1350
Wire Wire Line
	14600 950  14700 950 
Wire Wire Line
	14300 850  14300 950 
Connection ~ 14100 850 
Wire Wire Line
	14700 1800 14600 1800
Wire Wire Line
	14300 1800 14100 1800
Wire Wire Line
	14100 1800 14100 1700
Connection ~ 15150 1850
$Comp
L Conn_01x03 J14
U 1 1
P 15650 1350
F 0 "J14" H 15650 1550 50  0000 C CNN
F 1 "Conn_01x03" H 15650 1150 50  0000 C CNN
F 2 "Pin_Headers:Pin_Header_Straight_1x03_Pitch2.54mm" H 15650 1350 50  0001 C CNN
F 3 "" H 15650 1350 50  0001 C CNN
	1    15650 1350
	1    0    0    -1  
$EndComp
$Comp
L Conn_01x02 J13
U 1 1
P 10700 1250
F 0 "J13" H 10700 1350 50  0000 C CNN
F 1 "Conn_01x02" H 10700 1050 50  0000 C CNN
F 2 "Pin_Headers:Pin_Header_Straight_1x02_Pitch2.54mm" H 10700 1250 50  0001 C CNN
F 3 "" H 10700 1250 50  0001 C CNN
	1    10700 1250
	-1   0    0    1   
$EndComp
Wire Wire Line
	15450 850  15450 1250
Connection ~ 14300 850 
Connection ~ 15150 1350
Wire Wire Line
	15450 1700 15450 1450
Connection ~ 14100 1700
Wire Wire Line
	10900 1250 10900 1350
Wire Wire Line
	10900 1000 10900 1150
Connection ~ 11300 1000
$Comp
L R R9
U 1 1
P 7800 1300
F 0 "R9" V 7880 1300 50  0000 C CNN
F 1 "GNDA" V 7800 1300 50  0000 C CNN
F 2 "Resistors_THT:R_Axial_DIN0411_L9.9mm_D3.6mm_P12.70mm_Horizontal" V 7730 1300 50  0001 C CNN
F 3 "" H 7800 1300 50  0001 C CNN
	1    7800 1300
	0    1    1    0   
$EndComp
$Comp
L PWR_FLAG #FLG030
U 1 1
P 14850 2000
F 0 "#FLG030" H 14850 2075 50  0001 C CNN
F 1 "PWR_FLAG" H 14850 2150 50  0000 C CNN
F 2 "" H 14850 2000 50  0001 C CNN
F 3 "" H 14850 2000 50  0001 C CNN
	1    14850 2000
	-1   0    0    1   
$EndComp
Wire Wire Line
	14850 2000 14850 1850
Connection ~ 14850 1850
Wire Wire Line
	10300 1350 10300 1300
Wire Wire Line
	10300 1300 7950 1300
Connection ~ 10900 1350
$Comp
L R R15
U 1 1
P 7750 850
F 0 "R15" V 7830 850 50  0000 C CNN
F 1 "+5C" V 7750 850 50  0000 C CNN
F 2 "Resistors_THT:R_Axial_DIN0309_L9.0mm_D3.2mm_P12.70mm_Horizontal" V 7680 850 50  0001 C CNN
F 3 "" H 7750 850 50  0001 C CNN
	1    7750 850 
	0    1    1    0   
$EndComp
Connection ~ 5600 950 
Wire Wire Line
	7900 850  8250 850 
Wire Wire Line
	7100 950  7100 850 
Wire Wire Line
	7100 850  7600 850 
Connection ~ 8250 1000
Connection ~ 10900 1000
Wire Wire Line
	8250 850  8250 1000
Wire Wire Line
	8000 8000 8000 8300
Wire Wire Line
	8000 8300 8100 8300
Wire Wire Line
	7900 8200 8100 8200
$EndSCHEMATC
